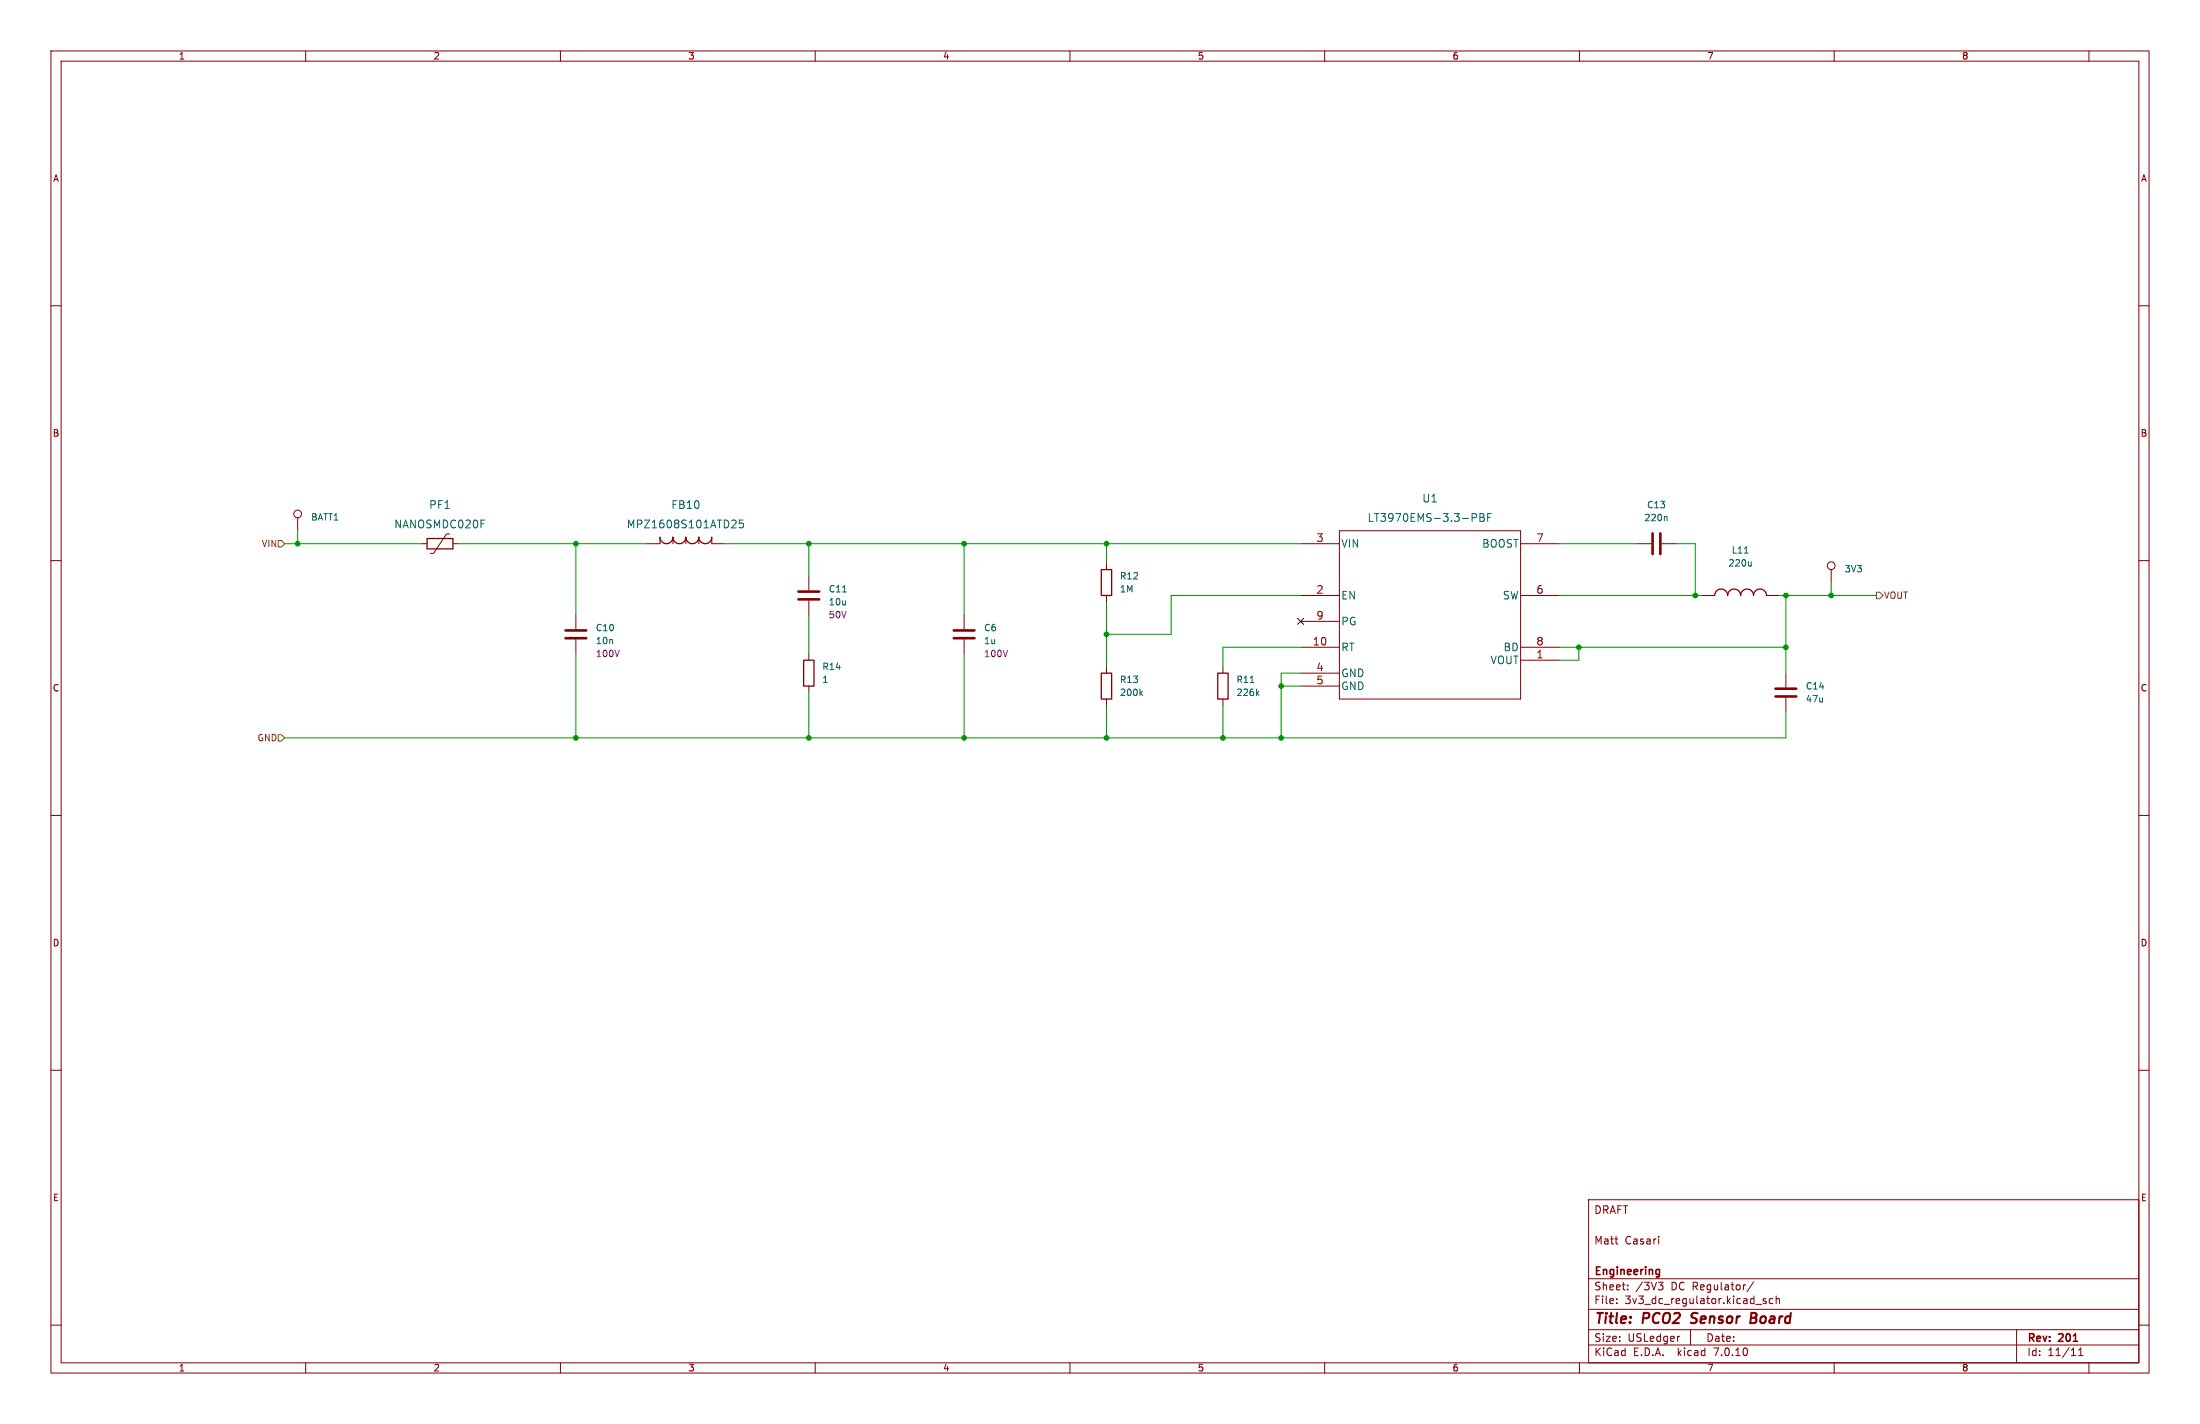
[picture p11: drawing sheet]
<svg xmlns="http://www.w3.org/2000/svg" width="432mm" height="279mm" viewBox="0 0 432 279" stroke-linecap="round" stroke-linejoin="round" font-family="sans-serif">
<g fill="none" stroke="#840000" stroke-width=".2">
<path d="M10 10h411.8v259.4h-411.8zM12 12h407.8v255.4h-407.8zM60 10v2M110 10v2M160 10v2M210 10v2M260 10v2M310 10v2M360 10v2M410 10v2M10 60h2M419.8 60h2"/>
<path d="M10 110h2M58.4 101.6v2.5M82.5 106.7h1.3M88.3 104.8h-.7l-2.5 3.8h-.6M88.9 106.7h1.3M129.5 105.4v1.3h-2.5M132.1 105.4v1.3M134.6 105.4v1.3M137.2 105.4v1.3M139.7 105.4v1.3h2.5M158.7 113v2.8M158.7 117.9v2.8"/>
<path d="M217.2 110.5v1.3M217.2 116.8v1.3M255.3 106.7h7.6M255.3 116.8h7.6M262.9 104.1h35.5v33.1h-35.5zM298.4 106.7h7.7M298.4 116.8h7.7M321.3 106.7h2.8M326.1 106.7h2.8M334 116.8h2.5M346.7 116.8h2.5M359.4 111.8v2.5"/>
<path d="M419.8 110h2M113 120.7v2.7M113 125.5v2.8M158.7 128.3v1.2M158.7 134.6v1.3M189.2 120.7v2.7M189.2 125.5v2.8M217.2 130.8v1.3M217.2 137.2v1.2M240 130.8v1.3M240 137.2v1.2M255.3 127h7.6"/>
<path d="M255.3 132.1h7.6M255.3 134.6h7.6M255.3 121.9h7.6M298.4 129.5h7.7M298.4 127h7.7M350.5 132.1v2.8M350.5 136.9v2.8M10 160h2M419.8 160h2M10 210h2M419.8 210h2M311.8 235.4h108v32h-108z"/>
<path d="M10 260h2M311.8 256.9h108M311.8 250.9h108M317.3 255.6v.2M317.3 254.9v.1M319.5 252.9v.2M319.5 252.2v.1M325.5 251.6h.9l-.5 .6 .4 .1 .1 .5-.3 .3h-.4M325.5 242.6v.1M325.5 243.1v1M344.2 251.5l-1.3 1.9M344.6 255.9h1.2"/>
<path d="M346.6 254.9l-.3-.1-.3 .2 .1 .2 .5 .2v.3h-.6M348 254.9l-.5-.1-.2 .3 .1 .6h.6M348.6 254.9l.2-.1 .4 .1 .1 .9M348.6 254.3v1.5M419.8 260h2M60 267.4v2M110 267.4v2M160 267.4v2M210 267.4v2M260 267.4v2M310 267.4v2M311.8 263.9h108"/>
<path d="M311.8 260.9h108M329.5 262.2h.2M331.8 260.9v3M360 267.4v2M395.8 260.9v6.5M408 266h.8M408 264.9l.4-.4v1.5M410 267.4v2"/>
<circle cx="58.4" cy="100.8" r=".76"/>
<circle cx="359.4" cy="111" r=".76"/>
</g>
<path d="M331.8 259.5l.3 .1M332.1 257.8v.6M343.7 258.6h.6M344.3 258.6l.3 .1M344.4 257.6h-.6l-.3 2 1-.1M344.5 258.5l-.2 .1" fill="none" stroke="#840000" stroke-width=".4"/>
<path d="M325.3 249.1h.4M325.7 249.1v1.2l-.3 .3M325.7 250l-.4 .1" fill="none" stroke="#840000" stroke-width=".3"/>
<path d="M83.8 105.7h5.1v2h-5.1zM129.5 105.4a1.27 1.27 0 0 0 1.3 1.3 1.27 1.27 0 0 0 1.3-1.3 1.27 1.27 0 0 0 1.2 1.3 1.27 1.27 0 0 0 1.3-1.3 1.27 1.27 0 0 0 1.3 1.3 1.27 1.27 0 0 0 1.3-1.3 1.27 1.27 0 0 0 1.2 1.3 1.27 1.27 0 0 0 1.3-1.3M216.2 111.8h2v5h-2zM336.5 116.8a1.27 1.27 0 0 1 1.3-1.2 1.27 1.27 0 0 1 1.3 1.2 1.27 1.27 0 0 1 1.3-1.2 1.27 1.27 0 0 1 1.2 1.2 1.27 1.27 0 0 1 1.3-1.2 1.27 1.27 0 0 1 1.3 1.2 1.27 1.27 0 0 1 1.2-1.2 1.27 1.27 0 0 1 1.3 1.2M157.7 129.5h2.1v5.1h-2.1zM216.2 132.1h2v5.1h-2zM239 132.1h2v5.1h-2z" fill="none" stroke="#840000" stroke-width=".25"/>
<g fill="none" stroke="#006464" stroke-width=".2">
<path d="M144.3 102.1l.2 .2-.1 .4-.9 .9h1M145.9 102h-.8v.8l.2-.2 .5 .1 .1 .2v.5l-.2 .2-.6-.2M165.4 116.1h.7M288.9 100.8h.6l.3 .3-.1 .4-.8 .1M290.5 100.8h.5l.2 .1 .1 .3-.3 .3a.41 .41 0 0 1 .4 .4 .41 .41 0 0 1-.4 .4h-.5zM290.5 101.5h.5M292 101.5h.5M292.7 100.8h-.7v1.5M327 101.3l.2 .2v.7M342.4 108.5h.7M343.7 110.2v.9M343.7 110.9l-.2 .2"/>
<path d="M223.9 136l.3 .5M224.2 135.6l-.4 .5M245.4 133.9h.7M246.7 136l.4 .5M247.1 135.6l-.5 .5"/>
</g>
<path d="M156.7 117.6h4.1M156.7 116.1h4.1M324.4 104.6v4.1M325.9 104.6v4.1M111 125.2h4.1M111 123.7h4.1M187.2 125.2h4.1M187.2 123.7h4.1M348.5 136.7h4.1M348.5 135.1h4.1" fill="none" stroke="#840000" stroke-width=".51"/>
<path d="M54.6 106h.6l.7 .7-.7 .6h-.6zM368.3 116.2h.6l.7 .6-.7 .7h-.6zM54.6 144.1h.6l.7 .7-.7 .6h-.6z" fill="none" stroke="#725600" stroke-width=".2"/>
<g fill="none" stroke="#009600" stroke-width=".2">
<path d="M55.9 106.7h26.6M58.4 104.1v2.6M90.2 106.7h36.8M113 106.7v14M142.2 106.7h113.1M158.7 106.7v6.3M189.2 106.7v14M217.2 106.7v3.8M217.2 118.1v12.7M255.3 116.8h-25.4v7.7h-12.7M306.1 106.7h15.2M306.1 116.8h27.9"/>
<path d="M328.9 106.7h3.8v10.1M349.2 116.8h19.1M350.5 116.8v15.3M359.4 114.3v2.5M113 128.3v16.5M158.7 120.7v7.6M158.7 135.9v8.9M189.2 128.3v16.5M217.2 138.4v6.4M240 138.4v6.4M251.5 134.6h3.8M255.3 127h-15.3v3.8"/>
<path d="M255.3 132.1h-3.8v12.7M306.1 127h44.4M309.9 127v2.5h-3.8M350.5 139.7v5.1h-294.6"/>
</g>
<path d="M254.7 121.3l1.2 1.2M255.9 121.3l-1.2 1.2" fill="none" stroke="#000084" stroke-width=".2"/>
<g fill="#009600" stroke="#009600" stroke-width=".2">
<circle cx="113" cy="144.8" r=".46"/>
<circle cx="158.7" cy="144.8" r=".46"/>
<circle cx="217.2" cy="124.5" r=".46"/>
<circle cx="217.2" cy="144.8" r=".46"/>
<circle cx="217.2" cy="106.7" r=".46"/>
<circle cx="189.2" cy="106.7" r=".46"/>
<circle cx="189.2" cy="144.8" r=".46"/>
<circle cx="158.7" cy="106.7" r=".46"/>
<circle cx="113" cy="106.7" r=".46"/>
<circle cx="58.4" cy="106.7" r=".46"/>
<circle cx="332.7" cy="116.8" r=".46"/>
<circle cx="350.5" cy="127" r=".46"/>
<circle cx="309.9" cy="127" r=".46"/>
<circle cx="251.5" cy="134.6" r=".46"/>
<circle cx="251.5" cy="144.8" r=".46"/>
<circle cx="240" cy="144.8" r=".46"/>
<circle cx="359.4" cy="116.8" r=".46"/>
<circle cx="350.5" cy="116.8" r=".46"/>
</g>
<g font-size="2.8" fill="#840000">
<text x="312.8" y="260.3">Title:</text>
<text x="322.5" y="260.3">PCO2</text>
<text x="332.8" y="260.3">Sensor</text>
<text x="345.2" y="260.3">Board</text>
</g>
<g font-size="2.1" fill="#006464">
<text x="84.1" y="100.1">PF1</text>
<text x="131.7" y="100.1">FB10</text>
<text x="279.1" y="98.8">U1</text>
<text x="77.3" y="103.9">NANOSMDC020F</text>
<text x="122.9" y="103.9">MPZ1608S101ATD25</text>
<text x="263.1" y="107.7">VIN</text>
<text x="268.3" y="102.6">LT3970EMS-3.3-PBF</text>
<text x="290.8" y="107.7">BOOST</text>
<text x="263.1" y="117.8">EN</text>
<text x="294.9" y="117.8">SW</text>
<text x="263.1" y="122.9">PG</text>
<text x="263.1" y="128">RT</text>
<text x="292.5" y="130.5">VOUT</text>
<text x="295" y="128">BD</text>
<text x="263.1" y="133.1">GND</text>
<text x="263.1" y="135.6">GND</text>
</g>
<g font-size="2.1" fill="#a90000">
<text x="258.3" y="106.4">3</text>
<text x="301.5" y="106.4">7</text>
<text x="258.3" y="116.6">2</text>
<text x="301.5" y="116.6">6</text>
<text x="258.3" y="121.7">9</text>
<text x="257.6" y="126.7">10</text>
<text x="258.3" y="131.8">4</text>
<text x="301.5" y="129.3">1</text>
<text x="301.5" y="126.7">8</text>
<text x="258.3" y="134.4">5</text>
</g>
<g font-size="2.1" fill="#840000">
<text x="312.8" y="238.4">DRAFT</text>
<text x="312.8" y="244.4">Matt</text>
<text x="318.9" y="244.4">Casari</text>
<text x="312.8" y="250.6">Engineering</text>
<text x="312.8" y="256.1">File:</text>
<text x="312.8" y="253.4">Sheet:</text>
<text x="318.9" y="256.1">3v3_dc_regulator.kicad_sch</text>
<text x="321" y="253.4">/3V3</text>
<text x="328" y="253.4">DC Regulator/</text>
<text x="312.8" y="263.5">Size:</text>
<text x="319.5" y="263.5">USLedger</text>
<text x="334.8" y="263.5">Date:</text>
<text x="397.8" y="263.7">Rev:</text>
<text x="404.2" y="263.7">201</text>
<text x="312.8" y="266.3">KiCad</text>
<text x="320.5" y="266.3">E.D.A.</text>
<text x="329.4" y="266.3">kicad</text>
<text x="336.6" y="266.3">7.0.10</text>
<text x="397.8" y="266.3">Id:</text>
<text x="401.9" y="266.3">11/11</text>
</g>
<g font-size="1.8" fill="#840000">
<text x="35" y="11.9">1</text>
<text x="85" y="11.9">2</text>
<text x="135" y="11.9">3</text>
<text x="185" y="11.9">4</text>
<text x="235" y="11.9">5</text>
<text x="285" y="11.9">6</text>
<text x="335" y="11.9">7</text>
<text x="385" y="11.9">8</text>
<text x="10.3" y="35.9">A</text>
<text x="420.1" y="35.9">A</text>
<text x="10.3" y="85.9">B</text>
<text x="420.1" y="85.9">B</text>
<text x="10.3" y="135.9">C</text>
<text x="420.1" y="135.9">C</text>
<text x="10.3" y="185.9">D</text>
<text x="420.1" y="185.9">D</text>
<text x="10.3" y="235.9">E</text>
<text x="420.1" y="235.9">E</text>
<text x="35" y="269.3">1</text>
<text x="85" y="269.3">2</text>
<text x="135" y="269.3">3</text>
<text x="185" y="269.3">4</text>
<text x="235" y="269.3">5</text>
<text x="285" y="269.3">6</text>
<text x="335" y="269.3">7</text>
<text x="385" y="269.3">8</text>
</g>
<g font-size="1.8" fill="#006464">
<text x="323.2" y="99.9">C13</text>
<text x="61" y="102.3">BATT1</text>
<text x="322.6" y="102.5">220n</text>
<text x="219.7" y="113.9">R12</text>
<text x="339.1" y="111.4">220u</text>
<text x="339.8" y="108.8">L11</text>
<text x="362" y="112.5">3V3</text>
<text x="162.6" y="116.4">C11</text>
<text x="162.6" y="119">10u</text>
<text x="219.7" y="116.4">1M</text>
<text x="116.8" y="124.1">C10</text>
<text x="193" y="124.1">C6</text>
<text x="116.8" y="126.6">10n</text>
<text x="161.3" y="131.7">R14</text>
<text x="193" y="126.6">1u</text>
<text x="161.3" y="134.2">1</text>
<text x="219.7" y="134.2">R13</text>
<text x="219.7" y="136.8">200k</text>
<text x="242.6" y="134.2">R11</text>
<text x="242.6" y="136.8">226k</text>
<text x="354.3" y="135.5">C14</text>
<text x="354.3" y="138">47u</text>
</g>
<g font-size="1.8" fill="#725600">
<text x="51.3" y="107.5">VIN</text>
<text x="369.7" y="117.7">VOUT</text>
<text x="50.4" y="145.6">GND</text>
</g>
<g font-size="1.8" fill="#840084">
<text x="162.6" y="121.5">50V</text>
<text x="116.8" y="129.1">100V</text>
<text x="193" y="129.1">100V</text>
</g>
</svg>
